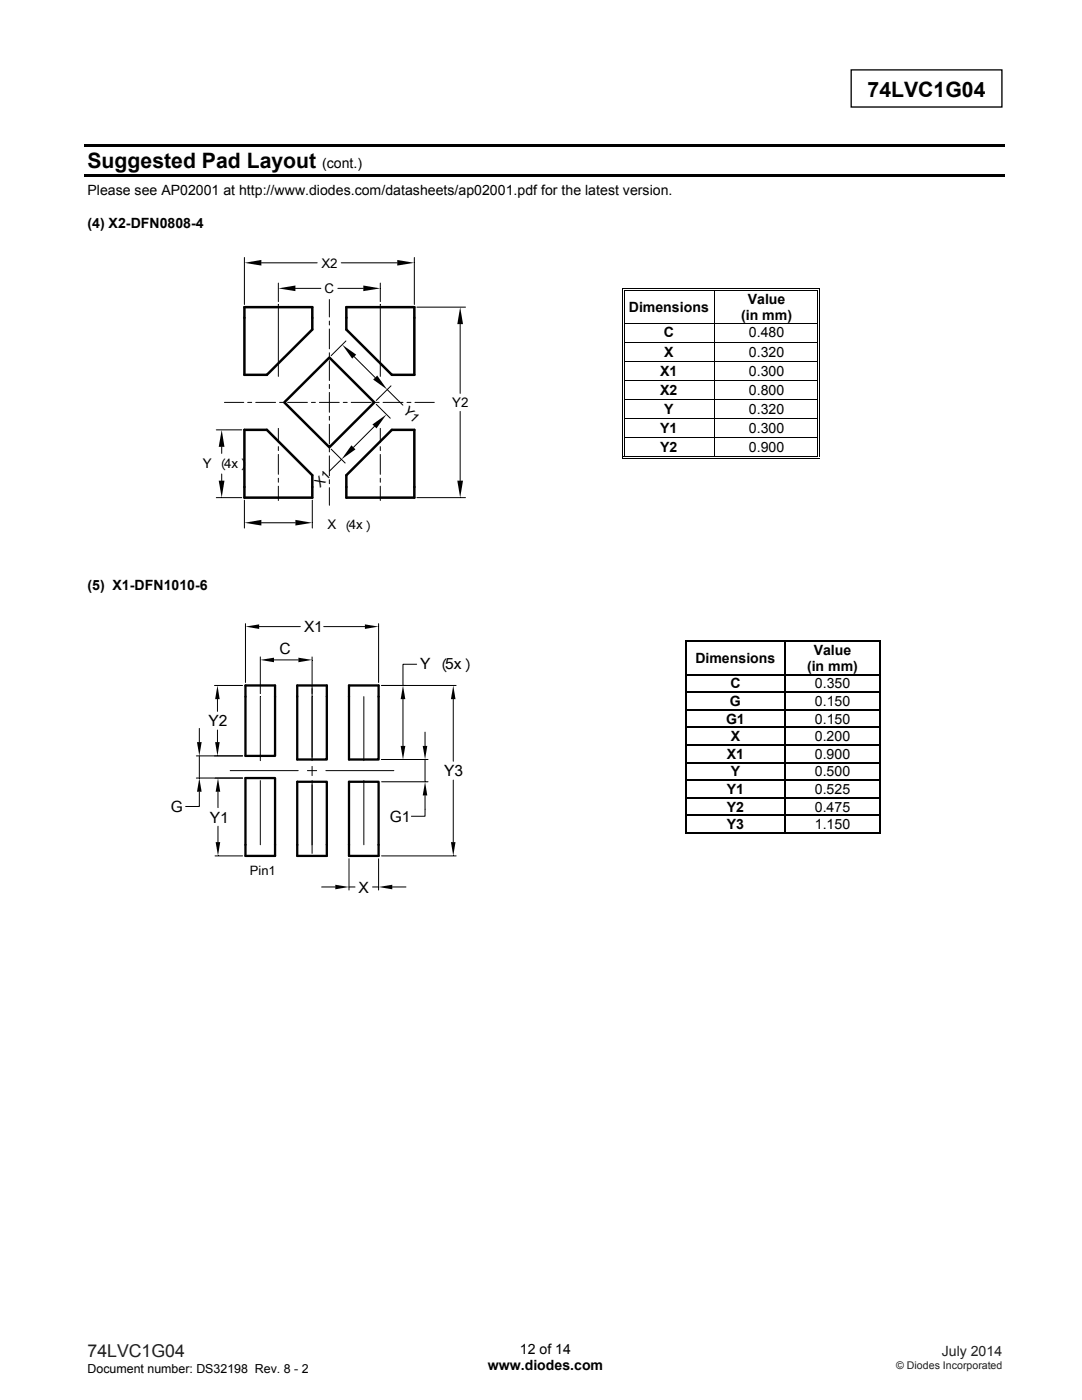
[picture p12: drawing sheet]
<svg xmlns="http://www.w3.org/2000/svg" width="216mm" height="279mm" viewBox="0 0 216 279" stroke-linecap="round" stroke-linejoin="round" font-family="sans-serif">
<path d="M169.8 13.9h30.1v7.5h-30.1z" fill="none" stroke="#000" stroke-width=".26"/>
<g fill="#000">
<path d="M16.9 28.7h183.7v.6h-183.7zM16.9 34.8h183.7v.5h-183.7zM124.1 57.5h.2v.6h-.2zM124.1 57.5h.5v.2h-.5zM124.4 57.9h.2v.2h-.2zM124.4 57.9h.2v.1h-.2zM142.5 58l.2 .1zM142.5 57.5h.5v.2h-.5zM142.5 57.9h.5v.1h-.5zM163.1 57.5h.5v.2h-.5zM163.1 57.9h.1v.2h-.1zM163.1 57.9h.1v.1h-.1z"/>
<path d="M163.4 57.5h.2v.6h-.2zM124.1 64.4h.2v.2h-.2zM124.1 68.2h.2v.2h-.2zM124.1 72h.2v.2h-.2zM124.1 75.8h.2v.2h-.2zM124.1 79.6h.2v.2h-.2zM124.4 64.4h.2v.2h-.2zM124.4 68.2h.2v.2h-.2zM124.4 72h.2v.2h-.2zM124.4 75.8h.2v.2h-.2zM124.4 79.6h.2v.2h-.2zM163.1 64.4h.1v.2h-.1z"/>
<path d="M163.1 68.2h.1v.2h-.1zM163.1 72h.1v.2h-.1zM163.1 75.8h.1v.2h-.1zM163.1 79.6h.1v.2h-.1zM163.4 64.4h.2v.2h-.2zM163.4 68.2h.2v.2h-.2zM163.4 72h.2v.2h-.2zM163.4 75.8h.2v.2h-.2zM163.4 79.6h.2v.2h-.2zM124.1 83.4h.2v.2h-.2zM124.1 87.2h.2v.2h-.2zM124.1 91.1h.2v.5h-.2z"/>
<path d="M124.1 91.4h.5v.2h-.5zM124.4 83.4h.2v.2h-.2zM124.4 87.2h.2v.2h-.2zM124.4 91.1h.2v.1h-.2zM124.4 91.1h.7v.1h-.7zM124.6 91.4h.5v.2h-.5zM142.5 91.1h.5v.1h-.5zM142.5 91.4h.5v.2h-.5zM142.7 91.1h.5v.1h-.5zM142.7 91.4h.5v.2h-.5zM163.1 83.4h.1v.2h-.1zM163.1 87.2h.1v.2h-.1z"/>
<path d="M163.1 91.1h.1v.1h-.1zM163.1 91.4h.5v.2h-.5zM163.4 83.4h.2v.2h-.2zM163.4 87.2h.2v.2h-.2zM163.4 91.1h.2v.1h-.2zM136.7 127.8l.1 .3zM136.7 127.8l.2 .1zM136.7 134.5l.1 .3zM136.7 138l.1 .3zM136.9 128v.1zM136.9 134.5v.3zM136.9 138v.3z"/>
<path d="M156.5 128l.3 .1zM156.5 127.8l.3 .1zM156.5 128h.3zM156.5 134.5h.3v.3h-.3zM156.5 138h.3v.3h-.3zM175.5 127.8l.2 .1zM175.5 128l.1 .1zM175.5 128h.1zM175.5 134.5l.1 .3zM175.5 138l.1 .3zM175.7 127.8v.3zM175.7 134.5v.3z"/>
<path d="M175.7 138v.3zM136.7 141.5l.1 .3zM136.7 145.1l.1 .2zM136.7 148.6l.1 .2zM136.7 152.1l.1 .3zM136.7 155.6l.1 .3zM136.7 159.1l.1 .3zM136.9 141.5v.3zM136.9 145.1v.2zM136.9 148.6v.2zM136.9 152.1v.3zM136.9 155.6v.3z"/>
<path d="M136.9 159.1v.3zM156.5 141.5h.3v.3h-.3zM156.5 145.1h.3v.2h-.3zM156.5 148.6h.3v.2h-.3zM156.5 152.1h.3v.3h-.3zM156.5 155.6h.3v.3h-.3zM156.5 159.1h.3v.3h-.3zM175.5 141.5l.1 .3zM175.5 145.1l.1 .2zM175.5 148.6l.1 .2zM175.5 152.1l.1 .3zM175.5 155.6l.1 .3z"/>
<path d="M175.5 159.1l.1 .3zM175.7 141.5v.3zM175.7 145.1v.2zM175.7 148.6v.2zM175.7 152.1v.3zM175.7 155.6v.3zM175.7 159.1v.3zM136.7 162.6l.1 .3zM136.7 166.3l.2 .1zM136.9 162.6v.3zM136.9 166.1v.1zM156.5 162.6h.3v.3h-.3z"/>
<path d="M175.5 162.6l.1 .3zM175.5 166.3l.2 .1zM175.5 166.1l.1 .1zM175.7 162.6v.3zM175.7 166.1v.3z"/>
</g>
<g fill="none" stroke="#000" stroke-width=".2">
<path d="M48.8 51.4v9.4M52.2 52.5h11.1M55.5 56.5v3.7M58.9 57.6h5.1M65.7 59.8v3.5M67.4 57.6h5.1M68.1 52.5h11.2M75.9 56.5v3.7M82.7 51.4v9.4M124.2 58.1v6.3M124.5 58.1v6.3M124.6 57.6h17.9"/>
<path d="M124.6 58h17.9M142.6 58.1v6.3M143 57.6h20.1M143 58h20.1M163.2 58.1v6.3M163.5 58.1v6.3M55.5 60.7v14.4M65.7 64.1v.8M65.7 65.7v3.9M65.7 70.4v.8M65.7 72v3.9M65.7 76.7v.8"/>
<path d="M65.7 78.3v4M69 68.1l-2.9 2.9M70.7 71.2l4.2 4.2M75.9 60.7v14.4M77.3 77.7l3.1 3.2M78 77l-2.9 2.9M83.2 61.3h9.7M91.8 64.7v13.8M124.2 64.6v3.6M124.2 68.4v3.6M124.2 72.2v3.6M124.2 76v3.6"/>
<path d="M124.2 79.8v3.6M124.5 64.6v3.6M124.5 68.4v3.6M124.5 72.2v3.6M124.5 76v3.6M124.5 79.8v3.6M124.6 64.5h38.5M124.6 68.3h38.5M124.6 72.1h38.5M124.6 75.9h38.5M124.6 79.7h38.5M142.6 64.6v3.6"/>
<path d="M142.6 68.4v3.6M142.6 72.2v3.6M142.6 76v3.6M142.6 79.8v3.6M163.2 64.6v3.6M163.2 68.4v3.6M163.2 72.2v3.6M163.2 76v3.6M163.2 79.8v3.6M163.5 64.6v3.6M163.5 68.4v3.6M163.5 72.2v3.6"/>
<path d="M163.5 76v3.6M163.5 79.8v3.6M43.2 99.3h5M43.2 85.8h5M44.2 89.2v1.3M44.2 94.6v1.3M44.8 80.3h3.8M48.8 99.8v5.6M49.4 80.3h.8M51 80.3h4M55.5 85.5v2.8M55.5 89.1v.8"/>
<path d="M55.5 90.7v4M55.5 95.4v.8M55.5 97v2.9M55.8 80.3h.8M57.4 80.3h3.9M62.1 80.3h.8M62.3 99.8v5.6M63.7 80.3h4M65.7 83.1v.8M65.7 84.7v3.9M65.7 89.4v.8M65.7 91v4"/>
<path d="M65.7 95.7v.8M65.7 97.3v3.5M66.1 89.6l2.8 2.8M68.1 91.7l-2.4 2.3M68.5 80.3h.8M70.1 80.3h4M74.7 85.1l-4.2 4.2M74.8 80.3h.8M75.1 80.7l2.8 2.8M75.9 85.5v2.8M75.9 89.1v.8M75.9 90.7v4"/>
<path d="M75.9 95.4v.8M75.9 97v2.9M76.4 80.3h4M81.2 80.3h.8M82.8 80.3h3.9M83.2 99.3h9.7M91.8 82.1v13.8M124.2 83.6v3.6M124.2 87.4v3.7M124.5 83.6v3.6M124.5 87.4v3.7M124.6 83.5h38.5"/>
<path d="M124.6 87.3h38.5M125.1 91.1h17.4M125.1 91.5h17.4M142.6 83.6v3.6M142.6 87.4v3.7M143.2 91.1h19.9M143.2 91.5h19.9M163.2 83.6v3.6M163.2 87.4v3.7M163.5 83.6v3.6M163.5 87.4v3.7M52.2 104.3h6.7"/>
<path d="M42.8 136.8h5.6M43.4 139.5v2.5M49 124.5v11.7M51.7 125.1h8.2M51.9 131.1v7.3M51.9 139v12.8M54.7 131.7h4.8M62.3 131.1v20.7M64.6 125.1h8.2M72.6 139v12.8M75.5 124.5v11.7M76.1 136.8h14.9"/>
<path d="M80.4 139.5v9.4M83.1 132.6h-2.7v4.2M90.4 139.5v12.4M136.7 128.1v6.4M136.7 134.8v3.2M136.7 138.3v3.2M136.9 128.1v6.4M136.9 134.8v3.2M136.9 138.3v3.2M136.9 127.8h19.6M136.9 128h19.6M156.8 127.8h18.7"/>
<path d="M156.8 128h18.7M175.5 128.1v6.4M175.5 134.8v3.2M175.5 138.3v3.2M175.7 128.1v6.4M175.7 134.8v3.2M175.7 138.3v3.2M39.2 150.9h9.2M39.2 155.3h9.2M39.8 158v3h-2.8M39.8 145.4v2.7M39.8 150.9v4.4"/>
<path d="M43.4 145.7v2.4M43.5 158v3.2M45.9 153.8h13.6M51.9 155.8v12.8M61.3 153.8h1.9M62.3 153v1.8M62.3 155.8v14.5M65 153.8h13.6M72.6 155.8v12.8M76.1 151.6h9.3M76.1 156h9.3M84.8 158.8v4.1h-2.7"/>
<path d="M84.8 146.1v2.8M84.8 151.6v4.4M90.4 155.7v12.4M136.7 141.8v3.3M136.7 145.3v3.3M136.7 148.8v3.3M136.7 152.4v3.2M136.7 155.9v3.2M136.7 159.4v3.2M136.9 141.8v3.3M136.9 145.3v3.3M136.9 148.8v3.3"/>
<path d="M136.9 152.4v3.2M136.9 155.9v3.2M136.9 159.4v3.2M175.5 141.8v3.3M175.5 145.3v3.3M175.5 148.8v3.3M175.5 152.4v3.2M175.5 155.9v3.2M175.5 159.4v3.2M175.7 141.8v3.3M175.7 145.3v3.3M175.7 148.8v3.3"/>
<path d="M175.7 152.4v3.2M175.7 155.9v3.2M175.7 159.4v3.2M42.9 170.8h5.5M43.5 164.9v3.2M64.2 177h2.7M69.6 171.4v6.2M69.6 177h1.2M74.3 177h1.2M75.5 171.4v6.2M76.1 170.8h14.9M78.3 177h2.7"/>
<path d="M136.7 162.9v3.5M136.9 162.9v3.2M136.9 166.3h38.6M136.9 166.2h19.6M156.8 166.2h18.7M175.5 162.9v3.2M175.7 162.9v3.2"/>
</g>
<g fill="none" stroke="#000" stroke-width=".25">
<path d="M136.9 134.7h19.6M136.9 138.2h19.6M156.7 128.1v6.4M156.7 134.8v3.2M156.7 138.3v3.2M156.8 134.7h18.7M156.8 138.2h18.7M136.9 141.7h19.6M136.9 145.2h19.6M136.9 148.7h19.6M136.9 152.2h19.6M136.9 155.7h19.6"/>
<path d="M136.9 159.2h19.6M156.7 141.8v3.3M156.7 145.3v3.3M156.7 148.8v3.3M156.7 152.4v3.2M156.7 155.9v3.2M156.7 159.4v3.2M156.8 141.7h18.7M156.8 145.2h18.7M156.8 148.7h18.7M156.8 152.2h18.7M156.8 155.7h18.7"/>
<path d="M156.8 159.2h18.7M136.9 162.7h19.6M156.7 162.9v3.3M156.8 162.7h18.7"/>
</g>
<g fill="#000">
<path d="M48.8 52.5l3.4-.6v1.1zM55.5 57.6l3.4-.6v1.1zM72.5 57l3.4 .6-3.4 .5zM79.3 51.9l3.4 .6-3.4 .5zM68.3 68.8l2.8 2-.8 .8zM74.5 75.8l.8-.8 2 2.7zM91.8 61.3l.6 3.4h-1.2zM44.2 85.8l.6 3.4h-1.2zM43.6 95.9h1.2l-.6 3.4zM70.1 88.9l.8 .8-2.8 2zM74.3 84.7l2.8-2-2 2.8zM91.2 95.9h1.2l-.6 3.4z"/>
<path d="M48.8 104.3l3.4-.5v1.1zM58.9 103.8l3.4 .5-3.4 .6zM43.4 136.8l.4 2.7h-.9zM49 125.1l2.7-.5v.9zM51.9 131.7l2.8-.4v.9zM59.5 131.3l2.8 .4-2.8 .5zM72.8 124.6l2.7 .5-2.7 .4zM80.4 136.8l.5 2.7h-1zM90.4 136.8l.5 2.7h-.9zM39.3 148.1h.9l-.4 2.8zM39.8 155.3l.4 2.7h-.9zM42.9 148.1h.9l-.4 2.8z"/>
<path d="M43.5 155.3l.4 2.7h-.9zM79.9 148.9h1l-.5 2.7zM84.3 148.9h1l-.5 2.7zM84.8 156l.5 2.8h-1zM43 168.1h.9l-.4 2.7zM66.9 176.6l2.7 .4-2.7 .5zM75.5 177l2.8-.4v.9zM90 168.1h.9l-.5 2.7z"/>
</g>
<path d="M48.8 61.3h13.5v4.5l-9 9h-4.5zM69.1 61.3h13.6v13.5h-4.5l-9.1-9zM48.8 85.8h4.5l9 9v4.5h-13.5zM56.7 80.3l9-8.9 9 8.9-9 9zM69.1 94.8l9.1-9h4.5v13.5h-13.6z" fill="none" stroke="#000" stroke-width=".5"/>
<path d="M49 136.8h5.9v14.1h-5.9zM59.3 136.8h5.9v14.8h-5.9zM69.6 136.8h5.9v14.8h-5.9zM49 155.3h5.9v15.5h-5.9zM59.3 156h5.9v14.8h-5.9zM69.6 156h5.9v14.8h-5.9z" fill="none" stroke="#000" stroke-width=".46"/>
<g font-size="4.2">
<text x="173.1" y="19.3">74LVC1G04</text>
<text x="17.5" y="33.6">Suggested Pad Layout</text>
</g>
<text font-size="3.5" fill="#231f20" x="17.5" y="270.9">74LVC1G04</text>
<g font-size="3.1">
<text x="55.8" y="130.6">C</text>
<text x="60.7" y="126.2">X1</text>
<text x="83.9" y="133.5">Y</text>
<text x="88.8" y="133.5">5x</text>
<text x="89.2" y="134.3" transform="rotate(-90 89.2 134.3)">︵</text>
<text x="95.4" y="134.3" transform="rotate(-90 95.4 134.3)">︶</text>
<text x="41.6" y="144.9">Y2</text>
<text x="88.6" y="154.9">Y3</text>
<text x="34.1" y="162.1">G</text>
<text x="41.9" y="164.2">Y1</text>
<text x="77.8" y="164">G1</text>
<text x="71.6" y="178.2">X</text>
</g>
<g font-size="2.8">
<text x="64.3" y="33.6">(cont.)</text>
<text x="17.5" y="39">Please see AP02001 at http://www.diodes.com/datasheets/ap02001.pdf for the latest version.</text>
<text x="17.5" y="45.5">(4) X2-DFN0808-4</text>
<text x="125.5" y="62.2">Dimensions</text>
<text x="147.9" y="63.9">(in mm)</text>
<text x="149.2" y="60.7">Value</text>
<text x="132.5" y="67.4">C</text>
<text x="132.5" y="71.2">X</text>
<text x="149.4" y="71.2">0.320</text>
<text x="149.4" y="67.4">0.480</text>
<text x="131.7" y="75">X1</text>
<text x="149.4" y="75">0.300</text>
<text x="131.7" y="78.8">X2</text>
<text x="132.5" y="82.6">Y</text>
<text x="149.4" y="82.6">0.320</text>
<text x="149.4" y="78.8">0.800</text>
<text x="131.7" y="86.4">Y1</text>
<text x="149.4" y="86.4">0.300</text>
<text x="131.7" y="90.2">Y2</text>
<text x="149.4" y="90.2">0.900</text>
<text x="17.5" y="117.7">(5) X1-DFN1010-6</text>
<text x="162.4" y="130.6">Value</text>
<text x="138.7" y="132.3">Dimensions</text>
<text x="145.7" y="137.4">C</text>
<text x="161" y="133.9">(in mm)</text>
<text x="162.6" y="137.4">0.350</text>
<text x="145.6" y="140.9">G</text>
<text x="162.6" y="140.9">0.150</text>
<text x="144.9" y="144.4">G1</text>
<text x="145.8" y="147.9">X</text>
<text x="162.6" y="147.9">0.200</text>
<text x="162.6" y="144.4">0.150</text>
<text x="145" y="151.4">X1</text>
<text x="145.8" y="154.9">Y</text>
<text x="162.6" y="154.9">0.500</text>
<text x="162.6" y="151.4">0.900</text>
<text x="145" y="158.5">Y1</text>
<text x="145" y="162">Y2</text>
<text x="162.6" y="158.5">0.525</text>
<text x="162.6" y="162">0.475</text>
<text x="145" y="165.5">Y3</text>
<text x="162.6" y="165.5">1.150</text>
<text x="97.3" y="273.5">www.diodes.com</text>
<text x="103.7" y="270.2">12 of 14</text>
</g>
<text font-size="2.8" fill="#231f20" x="187.9" y="270.6">July 2014</text>
<g font-size="2.7">
<text x="64.1" y="53.4">X2</text>
<text x="64.7" y="58.5">C</text>
<text x="80.3" y="82.1" transform="rotate(45 80.3 82.1)">Y1</text>
<text x="90.3" y="81.3">Y2</text>
<text x="40.5" y="93.3">Y</text>
<text x="44.7" y="93.3">4x</text>
<text x="45.1" y="94" transform="rotate(-90 45.1 94)">︵</text>
<text x="50.4" y="94" transform="rotate(-90 50.4 94)">︶</text>
<text x="63.9" y="97.3" transform="rotate(-45 63.9 97.3)">X1</text>
<text x="65.3" y="105.7">X</text>
<text x="69.6" y="105.7">4x</text>
<text x="70" y="106.4" transform="rotate(-90 70 106.4)">︵</text>
<text x="75.2" y="106.4" transform="rotate(-90 75.2 106.4)">︶</text>
</g>
<text font-size="2.6" x="49.9" y="174.6">Pin1</text>
<text font-size="2.5" x="17.5" y="274">Document number: DS32198 Rev. 8 - 2</text>
<text font-size="2.1" fill="#231f20" x="178.8" y="273.2">© Diodes Incorporated</text>
</svg>
